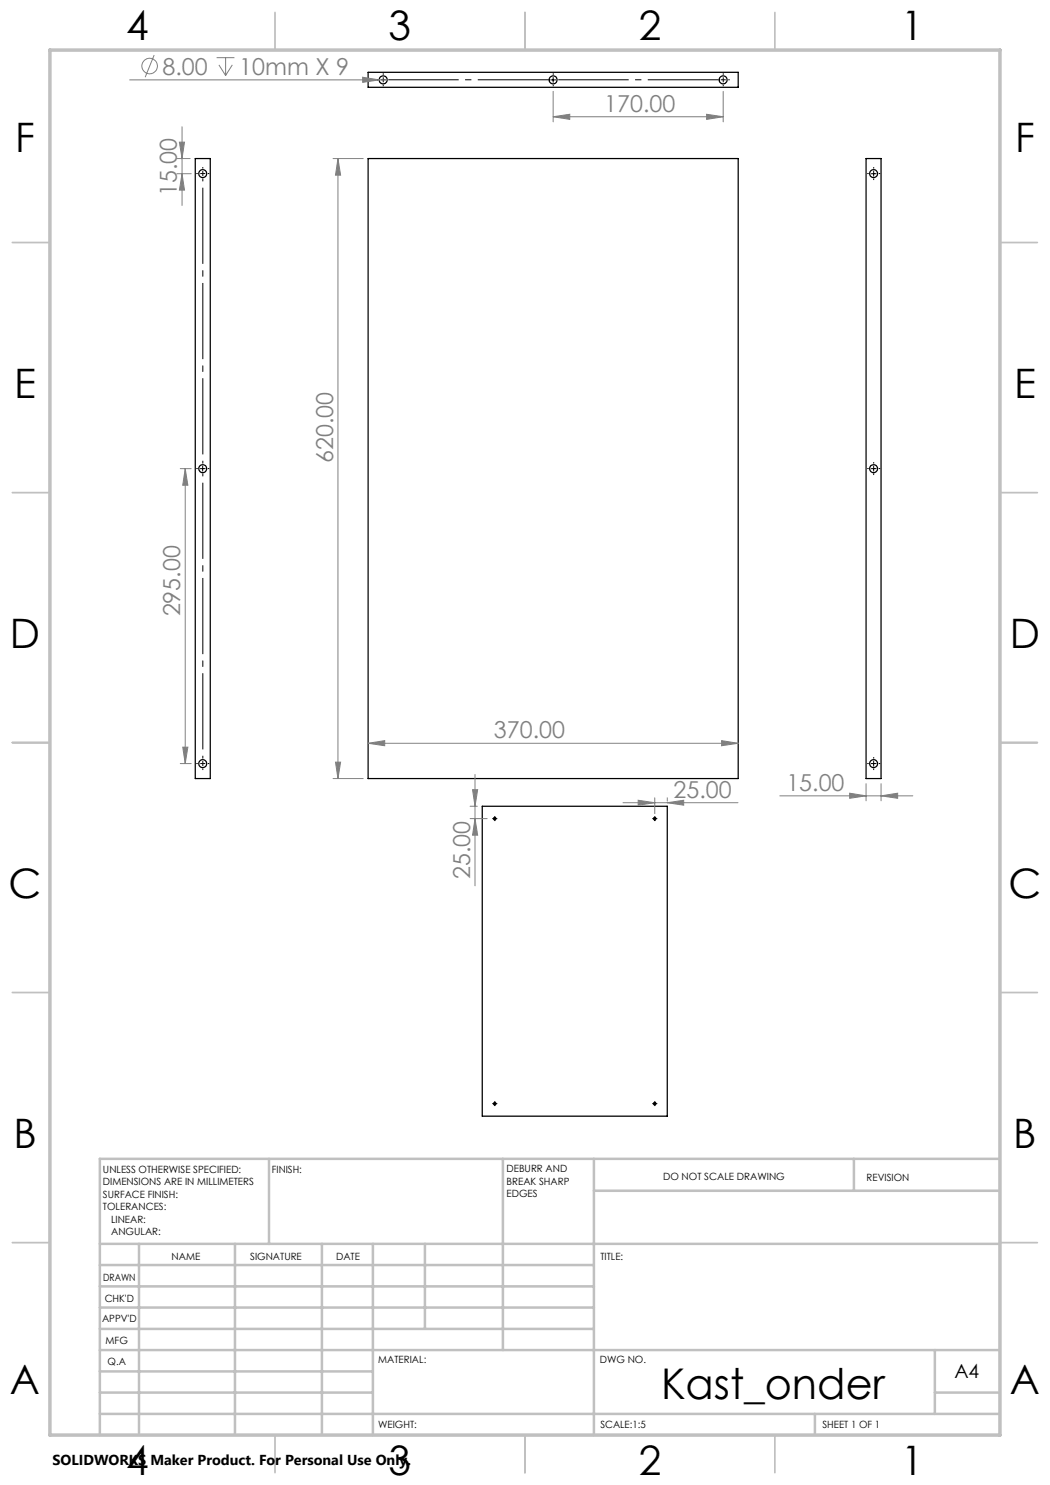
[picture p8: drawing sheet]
<svg xmlns="http://www.w3.org/2000/svg" width="210mm" height="297mm" viewBox="0 0 210 297" stroke-linecap="round" stroke-linejoin="round" font-family="sans-serif">
<g fill="none" stroke="#000" stroke-width=".25">
<path d="M73.6 14.5h74v3h-74zM39.1 31.7h3v124h-3zM73.6 31.7h74v124h-74zM173.2 31.7h3v124h-3zM96.4 161.3h37.1v61.9h-37.1z"/>
<circle cx="76.7" cy="16" r=".81"/>
<circle cx="110.6" cy="16" r=".81"/>
<circle cx="144.6" cy="16" r=".81"/>
<circle cx="40.6" cy="34.7" r=".8"/>
<circle cx="174.7" cy="34.7" r=".8"/>
<circle cx="40.6" cy="93.7" r=".8"/>
<circle cx="174.7" cy="93.7" r=".8"/>
<circle cx="40.6" cy="152.7" r=".8"/>
<circle cx="174.7" cy="152.7" r=".8"/>
<circle cx="98.9" cy="163.7" r=".25"/>
<circle cx="130.9" cy="163.7" r=".26"/>
<circle cx="98.9" cy="220.7" r=".24"/>
<circle cx="130.9" cy="220.7" r=".25"/>
</g>
<g fill="none" stroke="#808080" stroke-width=".2">
<path d="M25.9 16h51.5M30.8 11l-1.8 4.4M43.3 11.5h3.6M43.8 13l1.3 2.1M45.1 11.5v3.6M46.5 13l-1.4 2.1M72.5 15.4l3.3 .6-3.3 .5zM110.6 18.3v6.1M144.6 18.3v6.1M35.4 34.7h2.8M35.4 31.7h2.6M35.9 28.4h1l-.5 3.3z"/>
<path d="M36.4 34.7l.5 3.3h-1zM36.4 25.4v15.7M66.6 31.7h6M67.6 31.7v124M67.6 31.7l.5 3.3h-1zM110.6 23.4l3.3-.5v1zM110.6 23.4h34M141.3 22.9l3.3 .5-3.3 .5zM36.1 93.7h2.1M37 93.7l.6 3.3h-1.1zM37 93.7v59M36.1 152.7h2.1"/>
<path d="M36.5 149.4h1.1l-.6 3.3zM66.6 155.7h6M67.1 152.4h1l-.5 3.3zM73.6 148.7l3.3-.6v1.1zM73.6 148.7h74M94.5 157.9h1l-.5 3.4zM95 154.9v22.3M131 159.6v3.1M133.5 159.6v.6M144.3 148.1l3.3 .6-3.3 .5zM156 159.2h26.6M169.9 158.6l3.3 .6-3.3 .5z"/>
<path d="M173.2 156.7v3.5M176.2 159.2l3.3-.6v1.1zM176.2 156.7v3.5M94 163.7h3.4M94 161.3h1.5M95 163.7l.5 3.3h-1zM124.6 160.5h23M127.6 160.1l3.4 .4-3.4 .5zM133.5 160.5l3.2-.4v.9z"/>
<circle cx="29.9" cy="13.2" r="1.55"/>
</g>
<g fill="none" stroke="#000" stroke-width=".2" stroke-dasharray="15.2 1.3 1.3 1.3" stroke-linecap="butt">
<path d="M75.6 16h-.3M76.6 16v-.5M76.6 16h-.5M76.6 16v.5M76.6 16h.5M76.6 15v-.3M76.6 17v.3M110.6 15v-.3M110.6 17v.3M144.6 16v-.5M144.6 16h-.5M144.6 16v.5"/>
<path d="M144.6 16h.5M144.6 15v-.3M144.6 17v.3M145.6 16h.3M39.6 34.7h-.3M40.6 34.7v-.5M40.6 34.7h-.5M40.6 34.7v.5M40.6 34.7h.5M40.6 33.7v-.3M41.6 34.7h.3M173.7 34.7h-.3"/>
<path d="M174.7 33.7v-.3M174.7 35.7v.3M175.7 34.7h.3M39.6 93.7h-.3M41.6 93.7h.3M173.7 93.7h-.3M174.7 92.7v-.3M174.7 94.7v.3M175.7 93.7h.3M39.6 152.7h-.3M40.6 152.7v-.5M40.6 152.7h-.5"/>
<path d="M40.6 152.7v.5M40.6 152.7h.5M40.6 153.7v.3M41.6 152.7h.3M173.7 152.7h-.3M174.7 151.7v-.3M174.7 153.7v.3M175.7 152.7h.3M98.7 163.7h-.2M99 163.5v-.3M99 164v.2M99.2 163.7h.3"/>
<path d="M130.7 163.7h-.2M131 163.5v-.3M131 164v.2M131.2 163.7h.3M98.7 220.7h-.2M99 220.5v-.3M99 221v.2M99.2 220.7h.3M130.7 220.7h-.2M131 220.5v-.3M131 221v.2M131.2 220.7h.3"/>
</g>
<path d="M77.6 16h32M111.6 16h32" fill="none" stroke="#000" stroke-width=".2" stroke-dasharray="15.2 1.3 1.3 1.3" stroke-dashoffset="1.1" stroke-linecap="butt"/>
<path d="M40.6 92.7v-57M40.6 151.7v-57" fill="none" stroke="#000" stroke-width=".2" stroke-dasharray="15.2 1.3 1.3 1.3" stroke-dashoffset="-1.8" stroke-linecap="butt"/>
<g fill="none" stroke="#000" stroke-width=".2">
<path d="M110.1 16h1M110.6 15.5v1M174.2 34.7h1M174.7 34.2v1M40 93.7h1M40.5 93.2v1M174.2 93.7h1M174.7 93.2v1M174.2 152.7h1M174.7 152.2v1M98.7 163.7h.5M99 163.5v.5"/>
<path d="M130.7 163.7h.5M131 163.5v.5M98.7 220.7h.5M99 220.5v.5M130.7 220.7h.5M131 220.5v.5"/>
</g>
<g fill="none" stroke="#c0c0c0" stroke-width=".35">
<path d="M55 2.5v7.5M105 2.5v7.5M155 2.5v7.5M2.5 48.5h7.5M200 48.5h7.5M2.5 98.5h7.5M200 98.5h7.5M2.5 148.5h7.5M200 148.5h7.5M2.5 198.5h7.5M200 198.5h7.5M2.5 248.5h7.5"/>
<path d="M200 248.5h7.5M55 287v7.5M105 287v7.5M155 287v7.5"/>
</g>
<g fill="none" stroke="#c0c0c0" stroke-width=".5">
<path d="M53.8 231.8v17M100.6 231.8v38.2M118.8 231.8v55.2M118.8 238.2h81.2M170.8 231.8v6.4M200 231.8h-180v55.2M20 248.8h180M20 257.3h98.8M20 253h98.8M27.8 248.8v38.2M47 248.8v38.2M64.4 248.8v38.2"/>
<path d="M74.6 248.8v38.2M85 248.8v17M20 265.8h98.8M20 261.5h98.8M20 278.5h54.6M20 274.3h54.6M20 270h180M187 278.5h13M187 270v12.8M20 282.8h180M163 282.8v4.2"/>
</g>
<path d="M10 10h190v277h-190z" fill="none" stroke="#c0c0c0" stroke-width=".7"/>
<g fill="#808080">
<path d="M72.5 15.4l3.3 .6-3.3 .5z"/>
<path d="M141.3 22.9l3.3 .5-3.3 .5zM110.6 23.4l3.3-.5v1z"/>
<path d="M73.6 148.7l3.3-.6v1.1zM144.3 148.1l3.3 .6-3.3 .5zM169.9 158.6l3.3 .6-3.3 .5zM176.2 159.2l3.3-.6v1.1zM127.6 160.1l3.4 .4-3.4 .5zM133.5 160.5l3.2-.4v.9z"/>
<path d="M36.4 34.7l.5 3.3h-1zM35.9 28.4h1l-.5 3.3zM36.5 149.4h1.1l-.6 3.3zM37 93.7l.6 3.3h-1.1zM95 163.7l.5 3.3h-1zM94.5 157.9h1l-.5 3.4z"/>
<path d="M67.6 31.7l.5 3.3h-1zM67.1 152.4h1l-.5 3.3z"/>
</g>
<text font-size="8.5" x="132.2" y="279.7">Kast_onder</text>
<g font-size="8.1">
<text x="25.2" y="8">4</text>
<text x="77.7" y="8">3</text>
<text x="127.7" y="8">2</text>
<text x="180.2" y="8">1</text>
<text x="3" y="30.4">F</text>
<text x="203" y="30.4">F</text>
<text x="2.8" y="79.6">E</text>
<text x="202.8" y="79.6">E</text>
<text x="2" y="129.6">D</text>
<text x="202" y="129.6">D</text>
<text x="1.7" y="179.6">C</text>
<text x="201.7" y="179.6">C</text>
<text x="2.7" y="229.6">B</text>
<text x="202.7" y="229.6">B</text>
<text x="2" y="278.9">A</text>
<text x="202" y="278.9">A</text>
<text x="25.2" y="295">4</text>
<text x="77.7" y="295">3</text>
<text x="127.7" y="295">2</text>
<text x="180.2" y="295">1</text>
</g>
<g font-size="4.7" fill="#808080">
<text x="32.5" y="14.9">8.00</text>
<text x="47.9" y="14.9">10mm X 9</text>
<text x="120.9" y="22.3">170.00</text>
<text x="35.4" y="39.2" transform="rotate(-90 35.4 39.2)">15.00</text>
<text x="66.6" y="92.6" transform="rotate(-90 66.6 92.6)">620.00</text>
<text x="36.1" y="123.3" transform="rotate(-90 36.1 123.3)">295.00</text>
<text x="98.8" y="147.6">370.00</text>
<text x="134.7" y="159.5">25.00</text>
<text x="157.3" y="158.1">15.00</text>
<text x="94" y="175.9" transform="rotate(-90 94 175.9)">25.00</text>
</g>
<text font-size="3.9" x="190.9" y="275.5">A4</text>
<text font-size="2.9" x="10.5" y="292.9">SOLIDWORKS Maker Product. For Personal Use Only.</text>
<g font-size="2">
<text x="20.6" y="234.6">UNLESS OTHERWISE SPECIFIED:</text>
<text x="20.6" y="237.1">DIMENSIONS ARE IN MILLIMETERS</text>
<text x="20.6" y="239.6">SURFACE FINISH:</text>
<text x="54.4" y="234.6">FINISH:</text>
<text x="101.3" y="234.5">DEBURR AND</text>
<text x="101.3" y="237">BREAK SHARP</text>
<text x="101.3" y="239.5">EDGES</text>
<text x="132.6" y="236">DO NOT SCALE DRAWING</text>
<text x="173.3" y="236.2">REVISION</text>
<text x="20.6" y="242.1">TOLERANCES:</text>
<text x="22.2" y="244.6">LINEAR:</text>
<text x="22.2" y="247.1">ANGULAR:</text>
<text x="34.3" y="252">NAME</text>
<text x="50" y="251.9">SIGNATURE</text>
<text x="67.2" y="251.9">DATE</text>
<text x="120.1" y="251.9">TITLE:</text>
<text x="20.6" y="256.1">DRAWN</text>
<text x="20.9" y="260.3">CHK'D</text>
<text x="20.4" y="264.4">APPV'D</text>
<text x="21.1" y="268.8">MFG</text>
<text x="21.5" y="273">Q.A</text>
<text x="75.6" y="272.5">MATERIAL:</text>
<text x="120" y="272.5">DWG NO.</text>
<text x="75.6" y="285.5">WEIGHT:</text>
<text x="120.1" y="285.6">SCALE:1:5</text>
<text x="164.5" y="285.6">SHEET 1 OF 1</text>
</g>
</svg>
